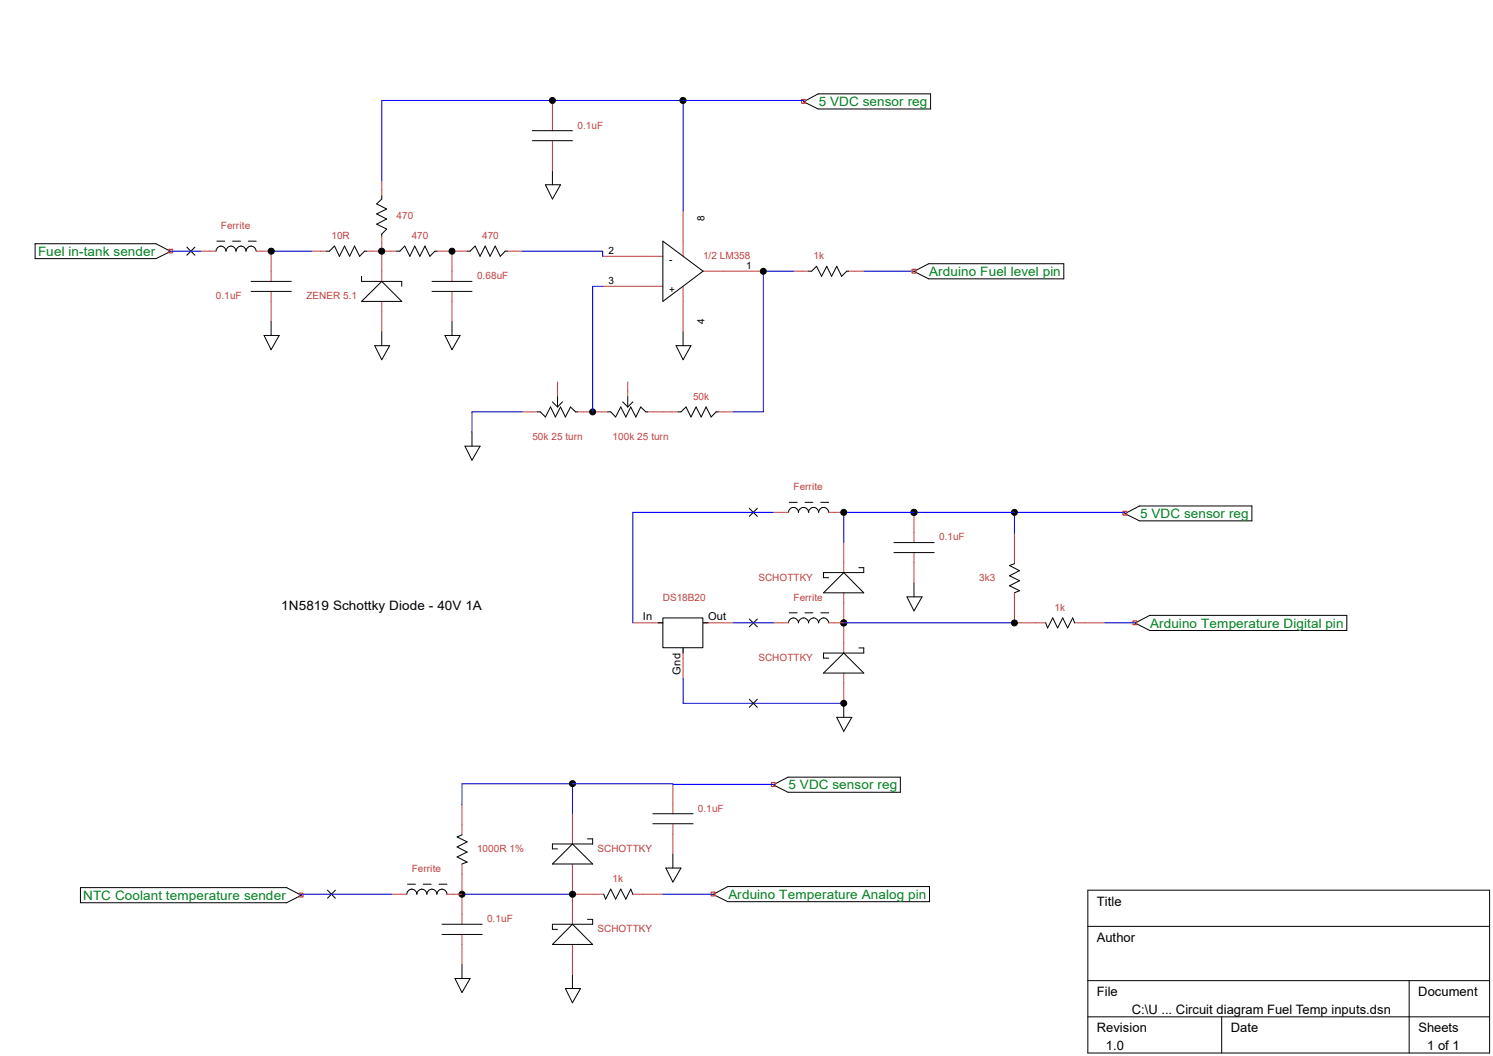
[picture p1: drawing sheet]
<svg xmlns="http://www.w3.org/2000/svg" width="297mm" height="210mm" viewBox="0 0 297 210" stroke-linecap="round" stroke-linejoin="round" font-family="sans-serif">
<g fill="none" stroke="#c04040" stroke-width=".2">
<path d="M109.9 20v6M75.9 36v2.9M109.9 28v6M40 50h3M51 50h2.9v6M53.9 58v5.9M61.9 50h3M72.9 50h6M75.9 46.9v9.1M75.9 59.9v6.1M86.9 50h6M89.9 50v6"/>
<path d="M89.9 58v5.9M100.9 50h3M119.9 56.9h12M119.9 51h12M135.9 42v9M135.9 56.9v9.1M139.9 53.9h11.9M157.9 53.9h3M168.8 53.9h3M110.9 75.9v3M124.9 75.9v3M103.9 81.9h3"/>
<path d="M114.9 81.9h6M128.9 81.9h6M142.9 81.9h3M153.8 101.9h3M164.8 101.9h3.1M167.9 107.9v6M167.9 117.9v12M181.8 101.9v6M181.8 109.9v6M201.8 106.1v6M201.8 117.9v6M125.9 123.9h6"/>
<path d="M135.9 128.9v6M139.9 123.9h6M153.8 123.9h3M164.8 123.9h3.1M167.9 133.9v6M202 123.9h6M213.8 123.9h6M133.9 155.9v5.9M77.9 177.8h3M88.9 177.8h3M91.9 160.1v5.9M91.9 171.8v12"/>
<path d="M113.9 161.8v6.1M113.9 171.8v12M114.1 177.8h6M125.9 177.8h6M133.9 163.8v6M91.9 185.8v6M113.9 187.8v6"/>
</g>
<g fill="none" stroke="#000" stroke-width=".2">
<path d="M75.9 38.9v.7l-1 1 2 1-2 .9 2 1.1-2 1 2 1-1 1v.3M105.9 26h8M105.9 28h8M108.5 36.7h3l-1.6 2.9zM109.9 34v2.7M159.9 20.2l2.9-1.5h22.3v3h-22.3zM7 48.5h24l3 1.5-3 1.4h-24zM37.2 49.1l1.6 1.7M38.8 49.1l-1.6 1.7M43 50a1 1 0 0 1 1-1.1 1 1 0 0 1 1 1.1 1 1 0 0 1 1-1.1 1 1 0 0 1 .9 1.1 1 1 0 0 1 1-1.1 1 1 0 0 1 1 1.1 1.02 1.02 0 0 1 1.1-1.1 1.02 1.02 0 0 1 1 1.1M50 56h8M50 58h8"/>
<path d="M64.9 50h.6l1-1.1 1 2.1 1-2.1 1.1 2.1 .9-2.1 1 2.1 1-1h.4M71.9 54.9v1.1h8v.9M71.9 59.9l4-3.9 4 3.9zM78.9 50h.6l1-1.1 1 2.1 1-2.1 1 2.1 1-2.1 1 2.1 1-1h.4M85.9 56h8M85.9 58h8M92.9 50h.6l1-1.1 1 2.1 1-2.1 1 2.1 1-2.1 1 2.1 1-1h.4M131.9 48l8 5.9-8 6zM160.9 53.9h.6l.9-.9 1 1.9 1.1-1.9 .9 1.9 1.1-1.9 .9 1.9 1-1h.4M181.8 54l2.9-1.5h26.9v3h-26.9zM52.5 66.7h3l-1.6 2.9zM53.9 63.9v2.8"/>
<path d="M74.5 68.7h3l-1.6 2.8zM75.9 66v2.7M88.5 66.7h3l-1.6 2.9zM89.9 63.9v2.8M109.9 79.9l1 1M110.9 78.9v2M111.9 79.9l-1 1M123.9 79.9l1 1M124.9 78.9v2M125.9 79.9l-1 1M134.5 68.7h3l-1.6 2.8zM135.9 66v2.7"/>
<path d="M92.5 88.7h3l-1.6 2.8zM93.9 85.9v2.8M106.9 81.9h.6l1 1 1-2 1 2 1-2 1 2 1-2 1 1h.4M120.9 81.9h.6l1 1 1-2 1 2 1-2 1 2 1-2 1 1h.4M134.9 81.9h.6l1-1 1 2 1-2 1 2 1-2 1 2 1-1h.4M149.1 101.1l1.6 1.6M150.7 101.1l-1.6 1.6M156.8 101.9a1 1 0 0 1 1-1 1 1 0 0 1 1 1 1.02 1.02 0 0 1 1.1-1 1.02 1.02 0 0 1 1 1 1 1 0 0 1 1-1 1 1 0 0 1 1 1 1 1 0 0 1 1-1 1 1 0 0 1 .9 1M167.9 113.9l3.9 4h-8zM170.9 112.9h.9v1h-8v1h1M177.8 107.9h8M177.8 109.9h8"/>
<path d="M180.4 118.7h3l-1.6 2.8zM181.8 115.9v2.8M201.8 112.1l-1 .4 2 1-2 1 2 1-2 1 2 1-1 .4M223.8 102.2l2.9-1.6h22.3v3h-22.3zM130.9 123.9h1M131.9 122.9h7.9v5.9h-7.9zM135.9 128.9v1M139.9 123.9h1M149.1 123.1l1.6 1.6M149.1 139.1l1.6 1.6M150.7 123.1l-1.6 1.6M150.7 139.1l-1.6 1.6"/>
<path d="M156.8 123.9a1 1 0 0 1 1-1 1 1 0 0 1 1 1 1.02 1.02 0 0 1 1.1-1 1.02 1.02 0 0 1 1 1 1 1 0 0 1 1-1 1 1 0 0 1 1 1 1 1 0 0 1 1-1 1 1 0 0 1 .9 1M163.8 133.9l4.1-4 3.9 4zM167.9 139.9v2.8M170.9 128.9h.9v1h-8v1h1M208 123.9l.4 1 1-2 1 2 1-2 1 2 1-2 .4 1M225.8 123.9l2.9-1.5h39.2v3h-39.2zM153.8 156.1l3-1.5h22.3v3h-22.3zM166.5 142.7h3l-1.6 2.8zM16 176.5h41l2.9 1.6-2.9 1.4h-41zM65.2 177l1.5 1.6M66.7 177l-1.5 1.6M80.9 177.8a1 1 0 0 1 1-1 1 1 0 0 1 1 1 1 1 0 0 1 1-1 1 1 0 0 1 1 1 1 1 0 0 1 1-1 1 1 0 0 1 1 1 1 1 0 0 1 1-1 1 1 0 0 1 1 1"/>
<path d="M91.9 166l-1 .5 2 .9-2 1 2 1.1-2 .9 2 1-1 .4M109.9 171.8l4-3.9 4 3.9zM116.9 166.8h1v1.1h-8v.9h1M120.1 177.8l.4 1 1-2 1 2 1-2 1 2 1-2 .4 1M129.9 161.8h8M129.9 163.8h8M132.5 172.6h3l-1.6 2.8zM133.9 169.8v2.8M141.9 177.9l2.9-1.6h40.1v3h-40.1zM216.4 177h79.9v32.4h-79.9zM87.9 183.8h8M87.9 185.8h8"/>
<path d="M90.5 194.6h3l-1.6 2.8zM91.9 191.8v2.8M112.5 196.6h3l-1.6 2.8zM113.9 193.8v2.8M113.9 183.8l4 4h-8zM116.9 182.8h1v1h-8v1h1M216.4 184.2h79.9M216.4 195h79.9M280.3 195v14.4M216.4 202.2h79.9M243 202.2v7.2"/>
</g>
<g fill="none" stroke="#00f" stroke-width=".2">
<path d="M135.9 20v22M159.9 20h-84v16M34 50h6M53.9 50h8M103.9 50h16v1M119.9 56.9h-2v25M157.9 53.9h-6.1v28h-5.9M171.8 53.9h10M103.9 81.9h-10v4M153.8 101.9h-27.9v22M181.8 101.9v.2M201.8 101.9v4.2"/>
<path d="M223.8 101.9h-55.9v6M135.9 134.9v5h32M145.9 123.9h7.9M167.9 123.9h34.1M219.8 123.9h6M113.9 155.9v5.9M133.9 156h19.9M133.9 155.9h-42v4.2M77.9 177.8h-18v.3M91.9 177.8h22M131.9 177.8h10"/>
</g>
<path d="M159.5 19.8h.7v.7h-.7zM33.6 49.6h.7v.7h-.7zM181.4 53.6h.8v.7h-.8zM223.4 101.7h.8v.7h-.8zM225.4 123.5h.7v.7h-.7zM153.5 155.7h.7v.7h-.7zM59.6 177.6h.7v.8h-.7zM141.5 177.4h.7v.8h-.7z" fill="none" stroke="#f00" stroke-width=".2"/>
<g fill="#000" stroke="#000" stroke-width=".2">
<circle cx="109.9" cy="20" r=".59"/>
<circle cx="135.9" cy="20" r=".61"/>
<circle cx="54" cy="50" r=".61"/>
<circle cx="75.9" cy="50" r=".61"/>
<circle cx="89.9" cy="50" r=".59"/>
<circle cx="151.8" cy="54" r=".59"/>
<circle cx="117.9" cy="81.9" r=".59"/>
<circle cx="167.9" cy="101.9" r=".59"/>
<circle cx="181.8" cy="101.9" r=".59"/>
<circle cx="201.8" cy="101.9" r=".59"/>
<circle cx="167.9" cy="123.9" r=".59"/>
<circle cx="167.9" cy="139.9" r=".59"/>
<circle cx="201.8" cy="123.9" r=".59"/>
<circle cx="113.9" cy="155.9" r=".61"/>
<circle cx="91.9" cy="177.8" r=".59"/>
<circle cx="113.9" cy="177.8" r=".61"/>
</g>
<path d="M51 48h-8M164.8 99.9h-8M164.8 121.9h-8M88.9 175.9h-8" fill="none" stroke="#000" stroke-width=".2" stroke-dasharray="1.6 1.6"/>
<g font-size="2.6" fill="#008020">
<text x="162.9" y="21.1">5 VDC sensor reg</text>
<text x="7.6" y="50.9">Fuel in-tank sender</text>
<text x="184.9" y="54.9">Arduino Fuel level pin</text>
<text x="226.8" y="103">5 VDC sensor reg</text>
<text x="228.8" y="124.8">Arduino Temperature Digital pin</text>
<text x="156.9" y="157">5 VDC sensor reg</text>
<text x="16.6" y="179">NTC Coolant temperature sender</text>
<text x="144.9" y="178.8">Arduino Temperature Analog pin</text>
</g>
<g font-size="2.6">
<text x="56" y="121.3">1N5819 Schottky Diode - 40V 1A</text>
<text x="218.2" y="180.1">Title</text>
<text x="218.2" y="187.3">Author</text>
<text x="218.2" y="198.1">File</text>
<text x="225.2" y="201.7">C:\U ... Circuit diagram Fuel Temp inputs.dsn</text>
<text x="282.2" y="198.1">Document</text>
<text x="218.2" y="205.3">Revision</text>
<text x="220" y="208.9">1.0</text>
<text x="244.9" y="205.3">Date</text>
<text x="282.2" y="205.3">Sheets</text>
<text x="283.9" y="208.9">1 of 1</text>
</g>
<g font-size="2.2">
<text x="127.9" y="123.4">In</text>
<text x="140.9" y="123.4">Out</text>
<text x="135.4" y="134.2" transform="rotate(-90 135.4 134.2)">Gnd</text>
</g>
<g font-size="2" fill="#c04040">
<text x="114.9" y="25.6">0.1uF</text>
<text x="43.9" y="45.6">Ferrite</text>
<text x="66" y="47.5">10R</text>
<text x="78.9" y="43.5">470</text>
<text x="81.9" y="47.5">470</text>
<text x="95.9" y="47.5">470</text>
<text x="139.9" y="51.5">1/2 LM358</text>
<text x="161.8" y="51.5">1k</text>
<text x="43" y="59.5">0.1uF</text>
<text x="61" y="59.5">ZENER 5.1</text>
<text x="94.9" y="55.5">0.68uF</text>
<text x="137.9" y="79.5">50k</text>
<text x="105.9" y="87.5">50k 25 turn</text>
<text x="121.9" y="87.5">100k 25 turn</text>
<text x="157.9" y="97.5">Ferrite</text>
<text x="186.8" y="107.5">0.1uF</text>
<text x="131.9" y="119.5">DS18B20</text>
<text x="150.9" y="115.5">SCHOTTKY</text>
<text x="157.9" y="119.5">Ferrite</text>
<text x="194.8" y="115.5">3k3</text>
<text x="209.8" y="121.5">1k</text>
<text x="150.9" y="131.4">SCHOTTKY</text>
<text x="138.9" y="161.4">0.1uF</text>
<text x="81.9" y="173.4">Ferrite</text>
<text x="94.9" y="169.4">1000R 1%</text>
<text x="118.9" y="169.4">SCHOTTKY</text>
<text x="121.9" y="175.4">1k</text>
<text x="96.9" y="183.4">0.1uF</text>
<text x="118.9" y="185.4">SCHOTTKY</text>
</g>
<g font-size="2">
<text x="140.1" y="43.9" transform="rotate(-90 140.1 43.9)">8</text>
<text x="121.1" y="50.5">2</text>
<text x="133.1" y="52.3">-</text>
<text x="148.4" y="53.5">1</text>
<text x="121.1" y="56.5">3</text>
<text x="133.1" y="58.3">+</text>
<text x="140.1" y="64.5" transform="rotate(-90 140.1 64.5)">4</text>
</g>
</svg>
